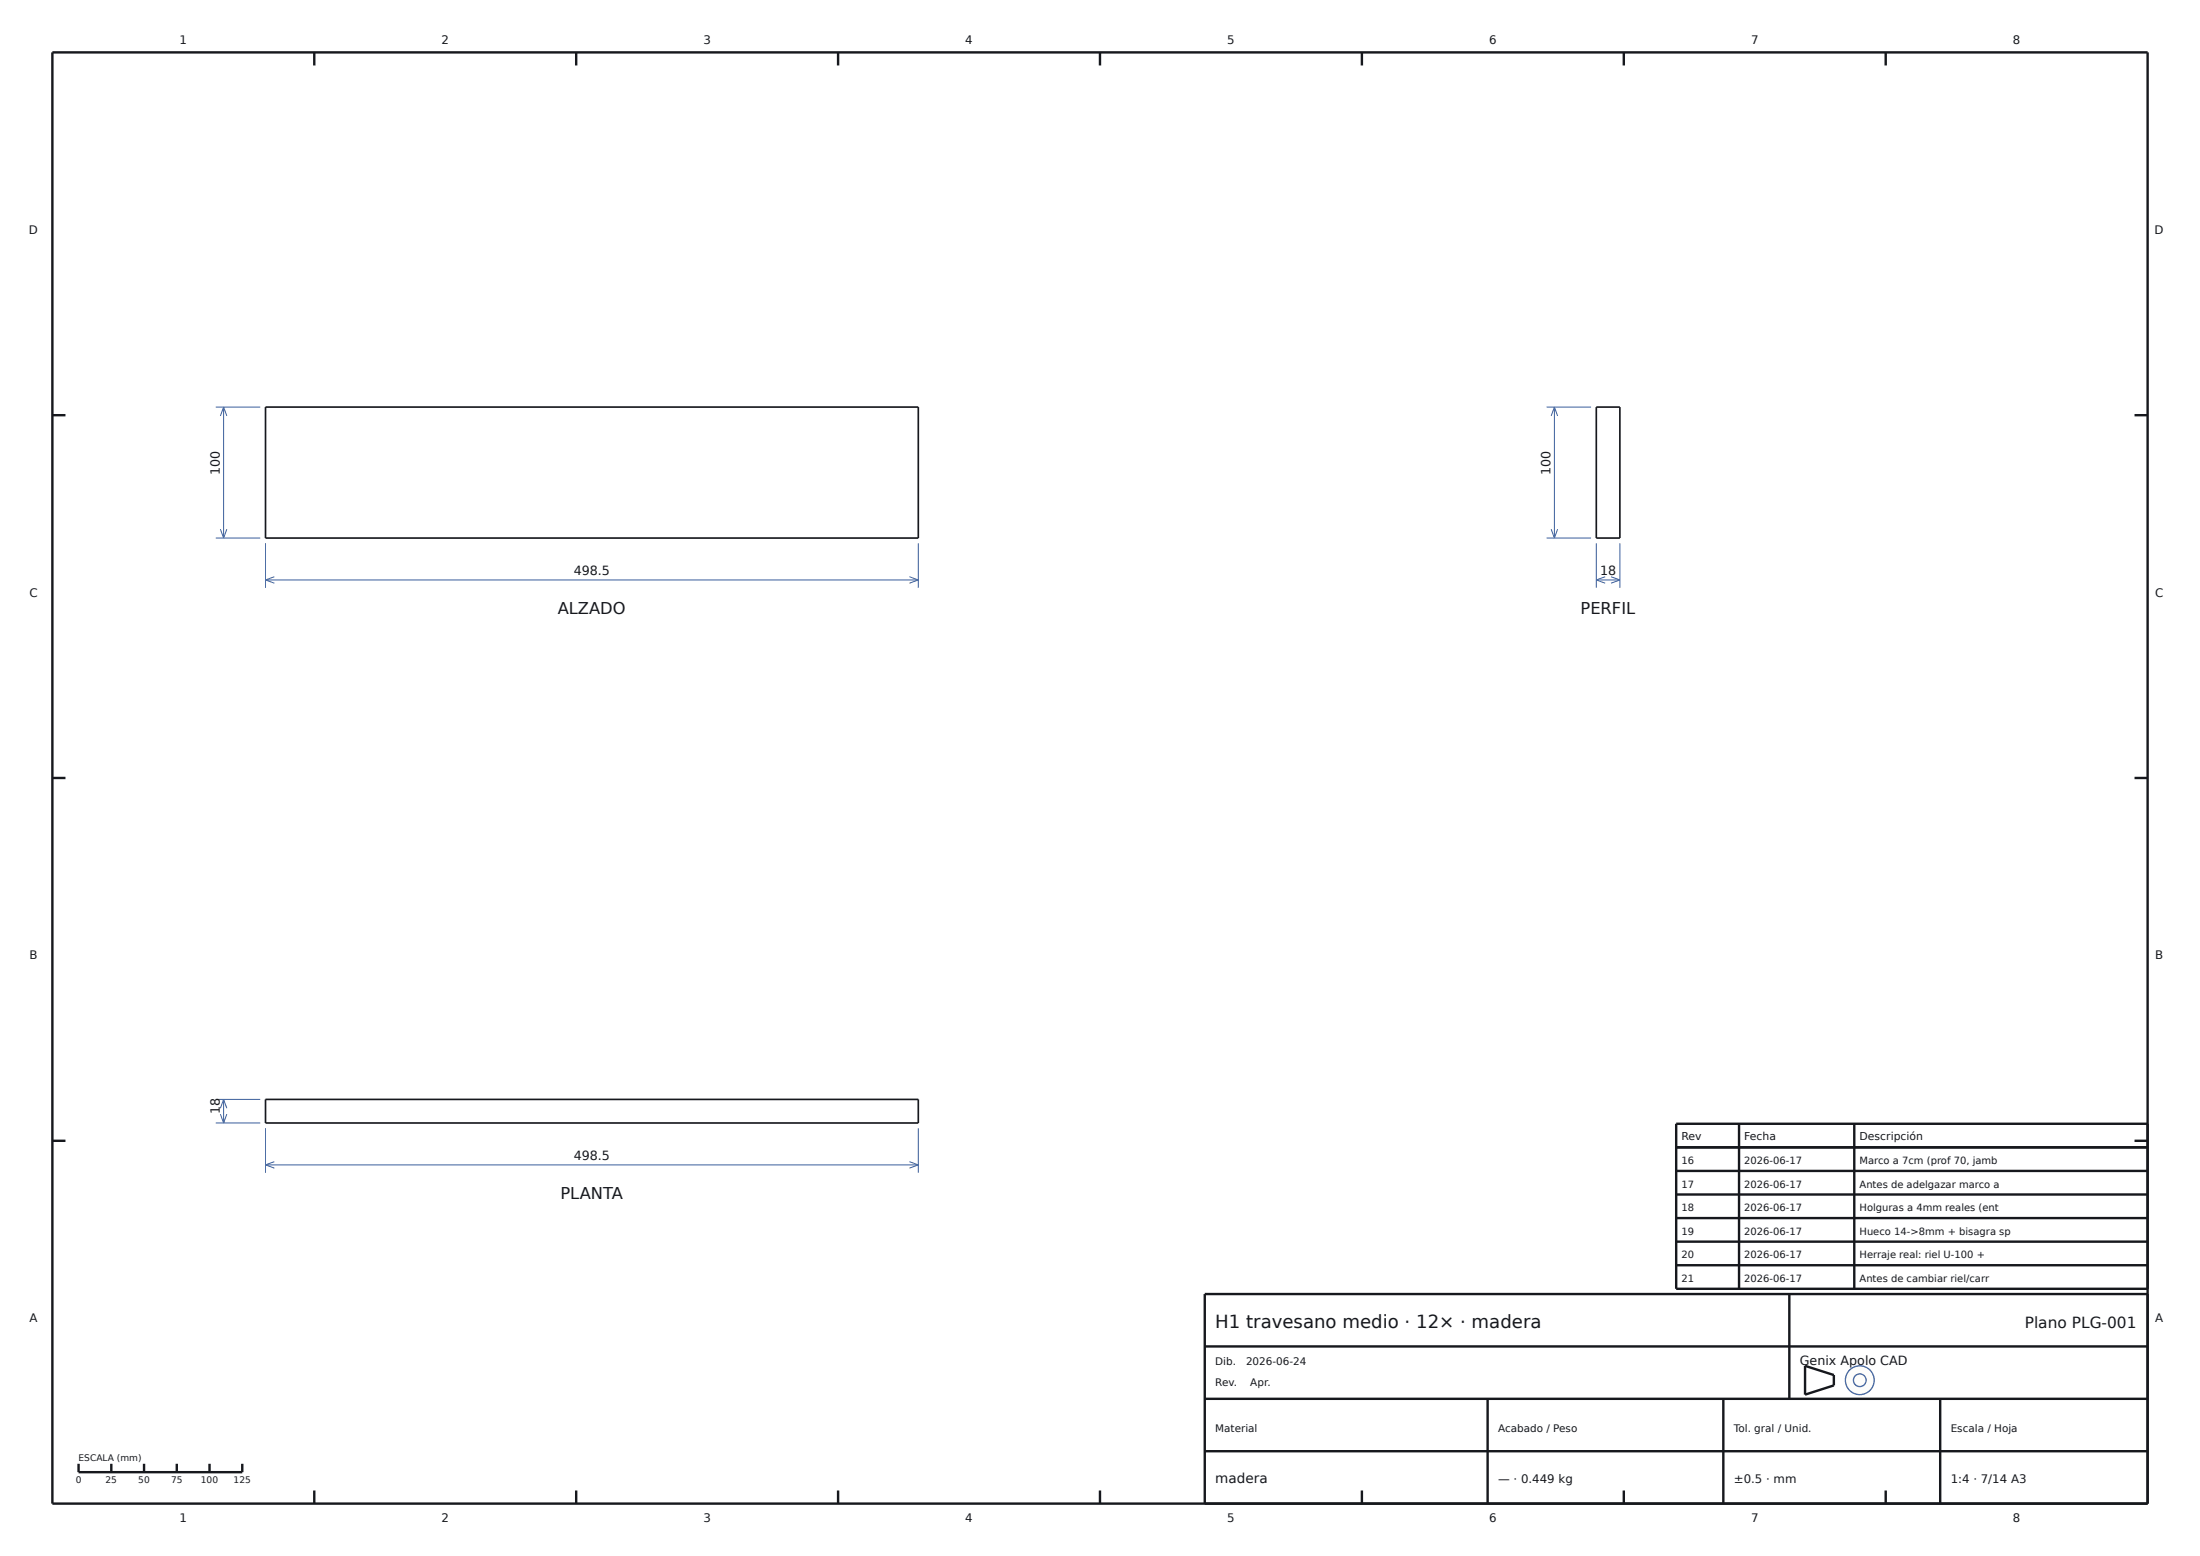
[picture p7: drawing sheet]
<svg xmlns="http://www.w3.org/2000/svg" width="420mm" height="297mm" viewBox="0 0 420 297" stroke-linecap="round" stroke-linejoin="round" font-family="sans-serif">
<g fill="#fdfdfb" stroke="#3a5e9c" stroke-width=".25">
<circle cx="355" cy="263.5" r="2.75"/>
<circle cx="355.1" cy="263.5" r="1.21"/>
</g>
<g fill="none" stroke="#16181d" stroke-width=".46">
<path d="M10 10h400v277h-400zM60 10v2.5M110 10v2.5M160 10v2.5M210 10v2.5M260 10v2.5M310 10v2.5M360 10v2.5M10 79.3h2.5M407.5 79.3h2.5M10 148.5h2.5M407.5 148.5h2.5"/>
<path d="M10 217.8h2.5M320 219h90M332 214.5v31.5M354 214.5v31.5M407.5 217.8h2.5M410 214.5h-90v31.5h90M320 223.5h90M320 228h90M320 232.5h90M320 237h90M230 257h180M320 241.5h90"/>
<path d="M341.6 247v20M410 247h-180v40M15 279.4v1.6h31.2v-1.6M21.3 279.4v1.6M27.5 279.4v1.6M33.7 279.4v1.6M40 279.4v1.6M230 277h180M230 267h180M284 267v20M329 267v20M344.6 260.7l5.5 1.8v1.9l-5.5 1.8z"/>
<path d="M370.4 267v20M60 284.5v2.5M110 284.5v2.5M160 284.5v2.5M210 284.5v2.5M260 284.5v2.5M310 284.5v2.5M360 284.5v2.5"/>
</g>
<path d="M50.7 77.7h124.6v25h-124.6zM304.8 77.7h4.5v25h-4.5zM50.7 209.9h124.6v4.5h-124.6z" fill="none" stroke="#16181d" stroke-width=".32"/>
<g fill="none" stroke="#3a5e9c" stroke-width=".19">
<path d="M41.2 77.7h8.5M42.7 77.7v25M42.7 77.7l.6 1.7M42.7 77.7l-.6 1.7M295.3 77.7h8.4M296.7 77.7v25M296.7 77.7l.7 1.7M296.7 77.7l-.6 1.7M41.2 102.7h8.5M42.1 101l.6 1.7M43.3 101l-.6 1.7M50.7 103.7v8.5"/>
<path d="M50.7 110.7h124.6M50.7 110.7l1.7 .6M52.4 110.1l-1.7 .6M173.6 110.1l1.7 .6M175.3 103.7v8.5M175.3 110.7l-1.7 .6M295.3 102.7h8.4M296.1 101l.6 1.7M297.4 101l-.7 1.7M304.8 110.7h4.5M304.8 103.7v8.5M304.8 110.7l1.6 .6"/>
<path d="M306.4 110.1l-1.6 .6M307.6 110.1l1.7 .6M309.3 103.7v8.5M309.3 110.7l-1.7 .6M41.2 214.4h8.5M41.2 209.9h8.5M42.1 212.7l.6 1.7M42.7 209.9v4.5M42.7 209.9l.6 1.6M42.7 209.9l-.6 1.6M43.3 212.7l-.6 1.7M50.7 215.4v8.5"/>
<path d="M175.3 215.4v8.5M50.7 222.4h124.6M50.7 222.4l1.7 .6M52.4 221.7l-1.7 .7M173.6 221.7l1.7 .7M175.3 222.4l-1.7 .6"/>
</g>
<text font-size="3.5" fill="#16181d" x="232" y="253.4">H1 travesano medio · 12× · madera</text>
<g font-size="3.1" fill="#16181d">
<text x="106.5" y="117.2">ALZADO</text>
<text x="301.7" y="117.2">PERFIL</text>
<text x="107" y="228.9">PLANTA</text>
</g>
<text font-size="2.9" fill="#16181d" x="386.5" y="253.4">Plano PLG-001</text>
<text font-size="2.6" fill="#16181d" x="232" y="283">madera</text>
<g font-size="2.4" fill="#16181d">
<text x="42" y="90.7" transform="rotate(-90 42 90.7)">100</text>
<text x="296" y="90.7" transform="rotate(-90 296 90.7)">100</text>
<text x="109.5" y="109.7">498.5</text>
<text x="305.5" y="109.7">18</text>
<text x="42" y="212.6" transform="rotate(-90 42 212.6)">18</text>
<text x="109.5" y="221.4">498.5</text>
<text x="343.6" y="260.6">Genix Apolo CAD</text>
</g>
<g font-size="2.2" fill="#16181d">
<text x="34.3" y="8.4">1</text>
<text x="84.3" y="8.4">2</text>
<text x="134.3" y="8.4">3</text>
<text x="184.3" y="8.4">4</text>
<text x="234.3" y="8.4">5</text>
<text x="284.3" y="8.4">6</text>
<text x="334.3" y="8.4">7</text>
<text x="384.3" y="8.4">8</text>
<text x="5.5" y="44.6">D</text>
<text x="411.3" y="44.6">D</text>
<text x="5.6" y="113.9">C</text>
<text x="411.4" y="113.9">C</text>
<text x="5.6" y="183.1">B</text>
<text x="411.4" y="183.1">B</text>
<text x="5.6" y="252.4">A</text>
<text x="411.4" y="252.4">A</text>
<text x="286" y="283">— · 0.449 kg</text>
<text x="331" y="283">±0.5 · mm</text>
<text x="372.4" y="283">1:4 · 7/14 A3</text>
<text x="34.3" y="290.6">1</text>
<text x="84.3" y="290.6">2</text>
<text x="134.3" y="290.6">3</text>
<text x="184.3" y="290.6">4</text>
<text x="234.3" y="290.6">5</text>
<text x="284.3" y="290.6">6</text>
<text x="334.3" y="290.6">7</text>
<text x="384.3" y="290.6">8</text>
</g>
<g font-size="2.1" fill="#16181d">
<text x="321" y="217.6">Rev</text>
<text x="333" y="217.6">Fecha</text>
<text x="355" y="217.6">Descripción</text>
</g>
<g font-size="2" fill="#16181d">
<text x="232" y="260.6">Dib.</text>
<text x="237.9" y="260.6">2026-06-24</text>
<text x="232" y="264.6">Rev.</text>
<text x="238.7" y="264.6">Apr.</text>
<text x="232" y="273.4">Material</text>
<text x="286" y="273.4">Acabado / Peso</text>
<text x="331" y="273.4">Tol. gral / Unid.</text>
<text x="372.4" y="273.4">Escala / Hoja</text>
</g>
<g font-size="1.9" fill="#16181d">
<text x="321" y="222.2">16</text>
<text x="321" y="226.7">17</text>
<text x="333" y="222.2">2026-06-17</text>
<text x="333" y="226.7">2026-06-17</text>
<text x="355" y="222.2">Marco a 7cm (prof 70, jamb</text>
<text x="355" y="226.7">Antes de adelgazar marco a</text>
<text x="321" y="231.2">18</text>
<text x="333" y="231.2">2026-06-17</text>
<text x="355" y="231.2">Holguras a 4mm reales (ent</text>
<text x="321" y="235.7">19</text>
<text x="333" y="235.7">2026-06-17</text>
<text x="355" y="235.7">Hueco 14-&gt;8mm + bisagra sp</text>
<text x="321" y="240.2">20</text>
<text x="321" y="244.7">21</text>
<text x="333" y="240.2">2026-06-17</text>
<text x="333" y="244.7">2026-06-17</text>
<text x="355" y="240.2">Herraje real: riel U-100 +</text>
<text x="355" y="244.7">Antes de cambiar riel/carr</text>
</g>
<g font-size="1.7" fill="#16181d">
<text x="15" y="278.8">ESCALA (mm)</text>
<text x="14.5" y="283">0</text>
<text x="20.2" y="283">25</text>
<text x="26.4" y="283">50</text>
<text x="32.7" y="283">75</text>
<text x="38.4" y="283">100</text>
<text x="44.6" y="283">125</text>
</g>
</svg>
